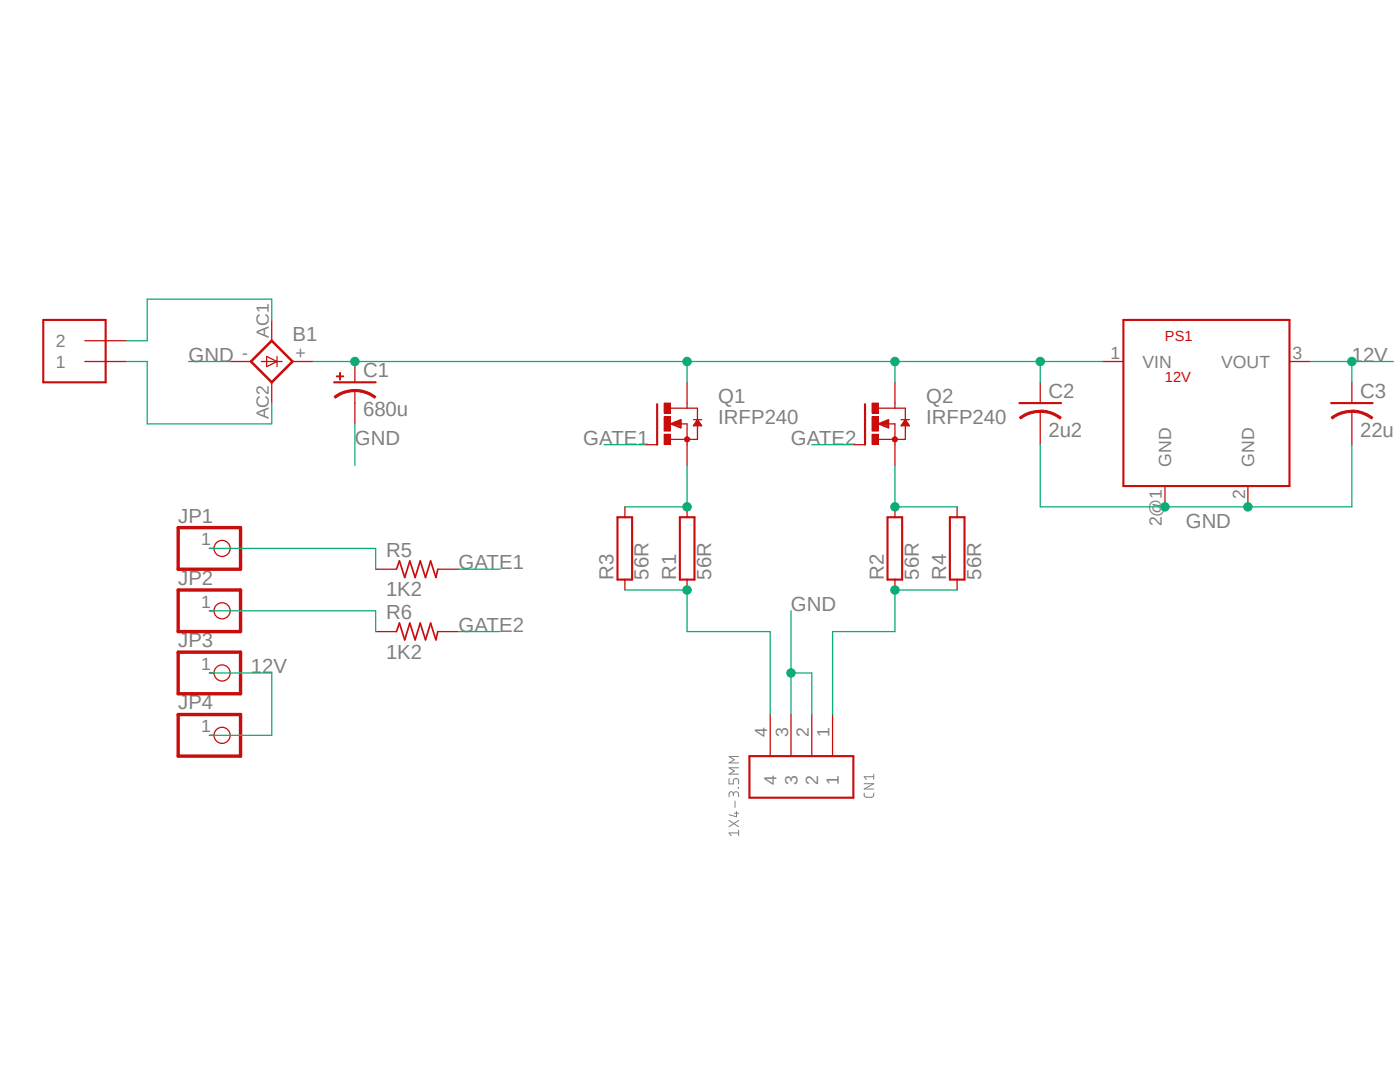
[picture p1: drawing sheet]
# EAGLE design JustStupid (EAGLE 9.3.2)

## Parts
ACIN  1X2-3.5MM  [1X2-3.5MM]
B1  KBU  [KBU]
C1  680u  C_POL  [PCPIN_CAP]
C2  2u2  C-USC2220K  [C2220K]
C3  22u  C-USC1206  [C1206]
CN1  1X4-3.5MM  [1X04-3.5MM]
JP1  PINHD-1X1  [1X01]
JP2  PINHD-1X1  [1X01]
JP3  PINHD-1X1  [1X01]
JP4  PINHD-1X1  [1X01]
PS1  12V  NCP785A  [SOT89]
Q1  IRFP240  [TO247BV]
Q2  IRFP240  [TO247BV]
R1  56R  RMG100-V  [TO-247-2V]
R2  56R  RMG100-V  [TO-247-2V]
R3  56R  RMG100-V  [TO-247-2V]
R4  56R  RMG100-V  [TO-247-2V]
R5  1K2  R-US_R1206  [R1206]
R6  1K2  R-US_R1206  [R1206]

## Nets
12V: C3.1 JP3.1 JP4.1 PS1.3(VOUT)
GATE1: Q1.G R5.2
GATE2: Q2.G R6.2
GND [pwr]: B1.- C1.P$1(-) C2.2 C3.2 CN1.2 CN1.3 PS1.2(GND) PS1.2@1(GND)
N$1 [pwr]: ACIN.1 B1.AC2
N$2 [pwr]: ACIN.2 B1.AC1
N$3 [pwr]: B1.+ C1.P$2(+) C2.1 PS1.1(VIN) Q1.D Q2.D
N$4: JP1.1 R5.1
N$5 [pwr]: CN1.4 R1.1 R3.1
N$6 [pwr]: CN1.1 R2.1 R4.1
N$7 [pwr]: Q1.S R1.2 R3.2
N$8 [pwr]: Q2.S R2.2 R4.2
N$9: JP2.1 R6.1
